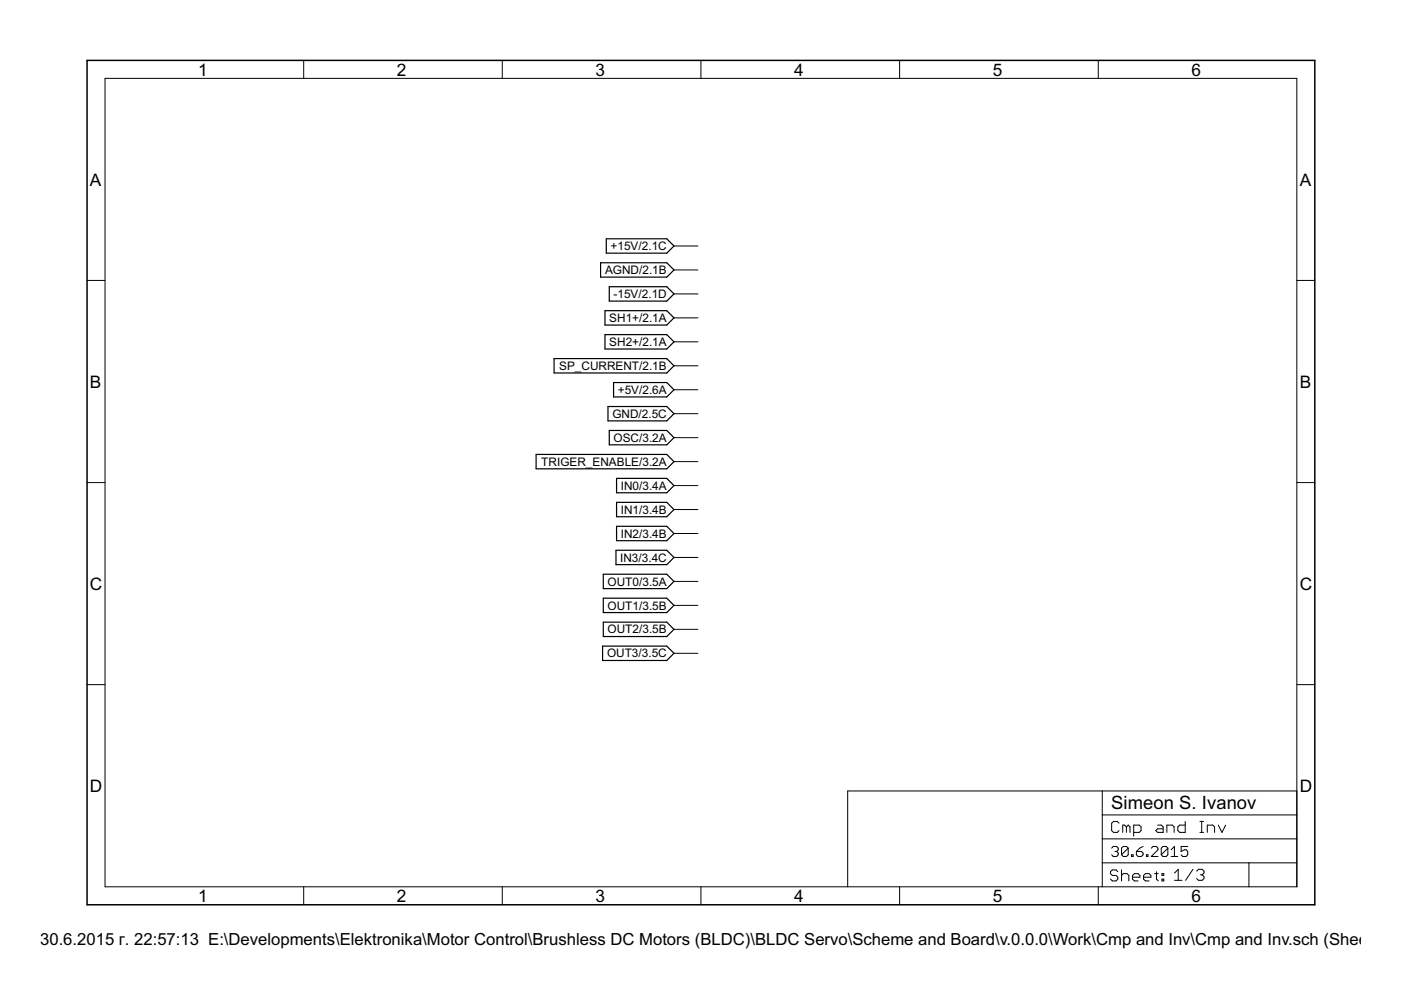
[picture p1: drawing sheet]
<svg xmlns="http://www.w3.org/2000/svg" width="297mm" height="210mm" viewBox="0 0 297 210" stroke-linecap="round" stroke-linejoin="round" font-family="sans-serif">
<g fill="#000" stroke="#000" stroke-width=".25">
<path d="M127.3 55.7v3.1zM128.5 50.6v3.1zM128.5 53.7h12.9zM128.5 50.6h12.9zM127.3 58.8h14.1zM127.3 55.7h14.1zM142.9 52.2l-1.5 1.5zM141.4 50.6l1.5 1.6zM142.9 57.2l-1.5 1.6zM141.4 55.7l1.5 1.5zM117.5 76v3.1zM128.3 65.9v3z"/>
<path d="M128.3 71v3zM129.2 60.8v3zM129.2 63.8h12.2zM129.2 60.8h12.2zM128.3 68.9h13.1zM128.3 65.9h13.1zM128.3 74h13.1zM128.3 71h13.1zM117.5 79.1h23.9zM117.5 76h23.9zM142.9 62.3l-1.5 1.5zM141.4 60.8l1.5 1.5z"/>
<path d="M142.9 67.4l-1.5 1.5zM141.4 65.9l1.5 1.5zM142.9 72.5l-1.5 1.5zM141.4 71l1.5 1.5zM142.9 77.6l-1.5 1.5zM141.4 76l1.5 1.6zM113.7 96.4v3zM128.9 86.2v3zM129.2 91.3v3zM130.1 81.1v3.1zM130.1 84.2h11.3zM130.1 81.1h11.3z"/>
<path d="M128.9 89.2h12.5zM128.9 86.2h12.5zM129.2 94.3h12.2zM129.2 91.3h12.2zM113.7 99.4h27.7zM113.7 96.4h27.7zM142.9 82.6l-1.5 1.6zM141.4 81.1l1.5 1.5zM142.9 87.7l-1.5 1.5zM141.4 86.2l1.5 1.5zM142.9 92.8l-1.5 1.5zM141.4 91.3l1.5 1.5z"/>
<path d="M142.9 97.9l-1.5 1.5zM141.4 96.4l1.5 1.5zM130.6 116.7v3zM130.7 101.4v3.1zM130.7 106.5v3.1zM130.7 111.6v3zM130.7 104.5h10.7zM130.7 101.4h10.7zM130.7 109.6h10.7zM130.7 106.5h10.7zM130.7 114.6h10.7zM130.7 111.6h10.7z"/>
<path d="M130.6 119.7h10.8zM130.6 116.7h10.8zM142.9 103l-1.5 1.5zM141.4 101.4l1.5 1.6zM142.9 108l-1.5 1.6zM141.4 106.5l1.5 1.5zM142.9 113.1l-1.5 1.5zM141.4 111.6l1.5 1.5zM142.9 118.2l-1.5 1.5zM141.4 116.7l1.5 1.5zM127.9 121.8v3zM127.9 126.8v3.1z"/>
<path d="M127.9 131.9v3.1zM127.9 124.8h13.5zM127.9 121.8h13.5zM127.9 129.9h13.5zM127.9 126.8h13.5zM127.9 135h13.5zM127.9 131.9h13.5zM127.8 137h13.6zM142.9 123.3l-1.5 1.5zM141.4 121.8l1.5 1.5zM142.9 128.4l-1.5 1.5zM141.4 126.8l1.5 1.6z"/>
<path d="M142.9 133.4l-1.5 1.6zM141.4 131.9l1.5 1.5zM142.9 138.5l-1.5 1.5zM141.4 137l1.5 1.5zM127.8 137v3zM127.8 140h13.6z"/>
</g>
<g fill="#000" stroke="#000" stroke-width=".21">
<path d="M22.3 16.6v171.4zM64.4 12.8v3.8zM106.5 12.8v3.8zM148.6 12.8v3.8zM190.7 12.8v3.8zM232.9 12.8v3.8zM22.3 16.6h252.7zM18.5 59.5h3.8zM142.9 52.2h5.1zM142.9 57.2h5.1zM275 59.5h3.8zM142.9 77.6h5.1z"/>
<path d="M142.9 62.3h5.1zM142.9 67.4h5.1zM142.9 72.5h5.1zM142.9 82.6h5.1zM142.9 87.7h5.1zM142.9 92.8h5.1zM142.9 97.9h5.1zM18.5 102.3h3.8zM142.9 103h5.1zM142.9 108h5.1zM142.9 113.1h5.1zM142.9 118.2h5.1z"/>
<path d="M275 102.3h3.8zM142.9 123.3h5.1zM142.9 128.4h5.1zM142.9 133.4h5.1zM142.9 138.5h5.1zM18.5 145.2h3.8zM275 145.2h3.8zM179.7 167.7h54zM233.7 167.7h41.3zM233.7 177.9h41.3zM233.7 172.8v5.1zM233.7 172.8h41.3z"/>
<path d="M233.7 167.7v5.1zM235.7 174.5v1.6zM235.7 176.1l.4 .4zM236 179.5l-.3 .3zM236 179.5h.7zM235.7 174.5l.4-.3zM236.1 176.5h.8zM236.7 179.5l.4 .3zM236.1 174.2h.8zM236.9 176.5l.4-.4zM237.1 179.8v.4zM236.9 174.2l.4 .3z"/>
<path d="M238.1 179.5l-.3 .3zM238 174.9v1.6zM238 174.9h.4zM238.1 179.5h.7zM238.4 174.9l.4 .4zM238.8 175.3v1.2zM238.8 175.3l.4-.4zM238.8 179.5l.4 .3zM239.2 174.9l.4 .4zM239.2 179.8v1.4zM239.6 175.3v1.2zM240.4 174.9v2.4z"/>
<path d="M240.4 174.9h1.1zM241.5 174.9l.4 .4zM240.4 176.5h1.1zM240.9 180.5l.7-.7zM241.9 175.3v.8zM241.5 176.5l.4-.4zM241.6 179.8l.8-.3zM244.5 179.5l-.4 .3zM245 176.1l.4-.4zM244.5 179.5h.7zM245.4 174.9h.8zM245 176.1l.4 .4z"/>
<path d="M245.4 175.7h1.2zM245.2 179.5l.3 .3zM246.2 174.9l.4 .4zM246.5 179.5l-.3 .3zM246.5 179.5h.8zM246.6 175.3v1.2zM245.4 176.5h1.2zM247.3 179.5l.3 .3zM247.4 174.9v1.6zM247.4 174.9h1.2zM247.6 179.8v1.4zM248.6 174.9l.3 .4z"/>
<path d="M248.9 175.3v1.2zM249 179.5v2.1zM249.7 175.3v.8zM249.7 175.3l.4-.4zM249.7 176.1l.4 .4zM250.1 174.9h1.2zM250.4 179.5v1zM251.3 174.2v2.3zM250.1 176.5h1.2zM250.4 179.5h1.4zM254.4 176.5h.8zM254.4 174.2h.8z"/>
<path d="M254.8 174.2v2.3zM256 174.9v1.6zM256 174.9h1.1zM257.1 174.9l.4 .4zM257.5 175.3v1.2zM258.3 174.9l.8 1.6zM259.9 174.9l-.8 1.6zM275 172.8v5.1zM275 167.7v5.1zM22.3 188h252.7zM64.4 188v3.8zM106.5 188v3.8z"/>
<path d="M148.6 188v3.8zM179.7 167.7v20.3zM190.7 188v3.8zM232.9 188v3.8zM233.7 182.9v5.1zM233.7 177.9v5zM235.4 184.8v.4zM235.4 185.2l.4 .4zM235.4 184.8l.4-.4zM235.8 185.6h.8zM235.4 186.4l.4 .4zM235.7 181.2l.3 .4z"/>
<path d="M235.8 184.4h.8zM236.6 185.6l.4 .4zM235.8 186.8h.8zM236.4 180.5h.3zM236.7 180.5l.4 .4zM236 181.6h.7zM236.6 184.4l.4 .4zM237 186v.4zM237 186.4l-.4 .4zM237.1 180.2l-.4 .3zM237.1 180.9v.3zM237.1 181.2l-.4 .4z"/>
<path d="M237.8 179.8v1.4zM237.8 181.2l1.4-1.4zM237.8 184.4v2.4zM237.8 185.6l.4-.4zM237.8 181.2l.3 .4zM238.2 185.2h.8zM238.1 181.6h.7zM239 185.2l.3 .4zM239.2 181.2l-.4 .4zM239.3 185.6v1.2zM239.9 181.2v.4zM239.9 181.2h.3z"/>
<path d="M240.1 185.6v.8zM240.1 185.6l.4-.4zM240.2 181.2v.4zM239.9 181.6h.3zM240.1 186.4l.4 .4zM240.5 185.2h.8zM240.9 180.5v.7zM240.9 181.2l.4 .4zM240.5 186.8h.8zM241.3 185.2l.4 .4zM241.3 181.6h.7zM241.7 185.6v.4z"/>
<path d="M240.1 186h1.6zM242 181.6l.4-.4zM240.9 180.5h1.1zM242.4 180.9v.3zM242 180.5l.4 .4zM242.5 185.6v.8zM242.5 185.6l.3-.4zM242.5 186.4l.3 .4zM242.8 185.2h.8zM243.1 181.2v.4zM243.1 181.2h.3zM243.4 181.2v.4z"/>
<path d="M243.1 181.6h.3zM242.8 186.8h.8zM243.6 185.2l.4 .4zM244 185.6v.4zM242.5 186h1.5zM244.1 181.6l1.4-1.4zM244.8 185.2h.8zM245.2 184.8v1.6zM245.2 186.4l.4 .4zM244.1 181.6h1.4zM245.5 179.8v.4zM246.2 179.8v1.4z"/>
<path d="M246.2 181.2l1.4-1.4zM246.4 185.2h.3zM246.4 185.2v.4zM246.4 186.4h.3zM246.4 186.4v.4zM246.2 181.2l.3 .4zM246.7 185.2v.4zM246.4 185.6h.3zM246.7 186.4v.4zM246.4 186.8h.3zM246.5 181.6h.8zM247.6 181.2l-.3 .4z"/>
<path d="M248.3 180.2l.7-.7zM248.3 181.6h1.4zM249 185.1l.8-.8zM249 186.6h1.6zM249.8 184.3v2.3zM250.4 180.5l.7-.3zM250.4 181.2l.4 .4zM251.1 180.2h.4zM252.9 184.3l-1.5 2.3zM251.5 180.2l.3 .3zM250.8 181.6h.7zM251.8 180.5v.7z"/>
<path d="M251.8 181.2l-.3 .4zM253.7 184.7l.4-.4zM254.1 184.3h.8zM253.7 186.3l.4 .3zM254.9 184.3l.4 .4zM254.5 185.5h.4zM254.9 185.5l.4 .4zM254.1 186.6h.8zM255.3 184.7v.4zM254.9 185.5l.4-.4zM255.3 185.9v.4zM254.9 186.6l.4-.3z"/>
<path d="M264.8 182.9v5.1zM264.8 182.9h10.2zM233.7 182.9h31.1zM275 182.9v5.1zM275 177.9v5zM275 16.6v171.4z"/>
</g>
<path d="M18.5 12.8v179zM18.5 12.8h260.3zM18.5 191.8h260.3zM278.8 12.8v179z" fill="#000" stroke="#000" stroke-width=".32"/>
<text font-size="4.4" x="235.6" y="171.5">Simeon S. Ivanov</text>
<g font-size="4.1">
<text x="42" y="16">1</text>
<text x="84.1" y="16">2</text>
<text x="126.3" y="16">3</text>
<text x="168.4" y="16">4</text>
<text x="210.5" y="16">5</text>
<text x="252.6" y="16">6</text>
<text x="19.1" y="39.3">A</text>
<text x="275.6" y="39.3">A</text>
<text x="19.1" y="82.2">B</text>
<text x="275.6" y="82.2">B</text>
<text x="19.1" y="125">C</text>
<text x="275.6" y="125">C</text>
<text x="19.1" y="167.9">D</text>
<text x="275.6" y="167.9">D</text>
<text x="42" y="191.2">1</text>
<text x="84.1" y="191.2">2</text>
<text x="126.3" y="191.2">3</text>
<text x="168.4" y="191.2">4</text>
<text x="210.5" y="191.2">5</text>
<text x="252.6" y="191.2">6</text>
</g>
<text font-size="4" x="8.5" y="200.4">30.6.2015 г. 22:57:13 E:\Developments\Elektronika\Motor Control\Brushless DC Motors (BLDC)\BLDC Servo\Scheme and Board\v.0.0.0\Work\Cmp and Inv\Cmp and Inv.sch (Sheet: 1/3)</text>
<g font-size="2.8">
<text x="129.5" y="53.1">+15V/2.1C</text>
<text x="128.3" y="58.1">AGND/2.1B</text>
<text x="130.1" y="63.2">-15V/2.1D</text>
<text x="129.2" y="68.3">SH1+/2.1A</text>
<text x="129.2" y="73.4">SH2+/2.1A</text>
<text x="118.6" y="78.4">SP_CURRENT/2.1B</text>
<text x="131" y="83.5">+5V/2.6A</text>
<text x="129.8" y="88.6">GND/2.5C</text>
<text x="130.1" y="93.7">OSC/3.2A</text>
<text x="114.8" y="98.8">TRIGER_ENABLE/3.2A</text>
<text x="131.6" y="103.8">IN0/3.4A</text>
<text x="131.6" y="108.9">IN1/3.4B</text>
<text x="131.6" y="114">IN2/3.4B</text>
<text x="131.5" y="119.1">IN3/3.4C</text>
<text x="128.8" y="124.2">OUT0/3.5A</text>
<text x="128.8" y="129.2">OUT1/3.5B</text>
<text x="128.8" y="134.3">OUT2/3.5B</text>
<text x="128.7" y="139.4">OUT3/3.5C</text>
</g>
</svg>
